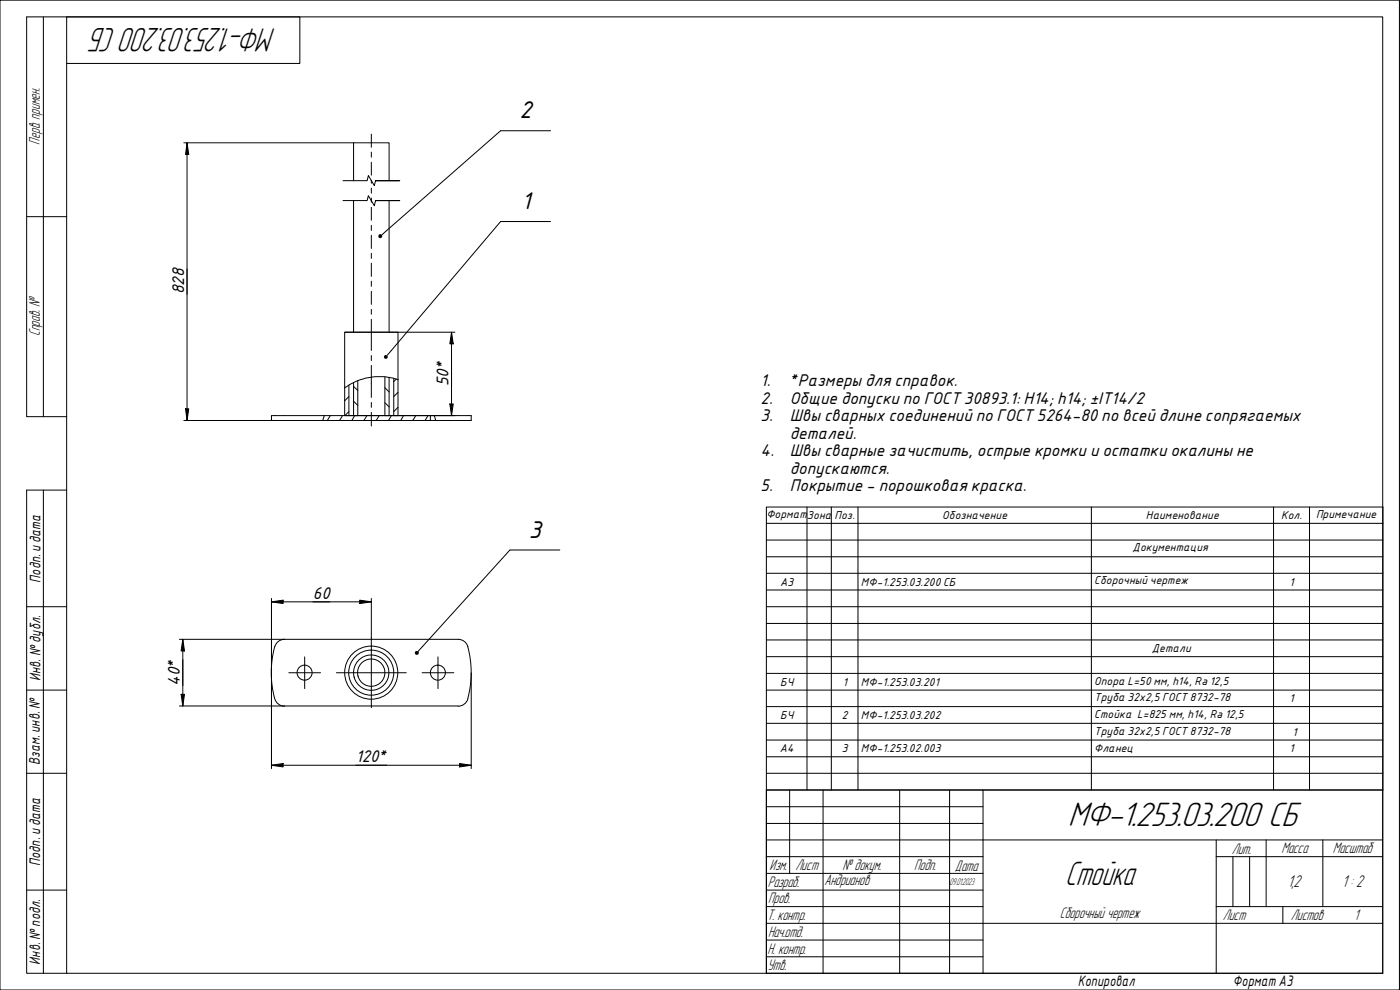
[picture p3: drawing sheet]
<svg xmlns="http://www.w3.org/2000/svg" width="420mm" height="297mm" viewBox="0 0 420 297" stroke-linecap="round" stroke-linejoin="round" font-family="sans-serif">
<g fill="none" stroke="#000" stroke-width=".3">
<path d="M0 0h420v297h-420zM13 5.1v119.9M20 5.1h395v286.9h-395zM20 19h70v-13.9h-82v119.9h12M165.2 39.2h-15l-35.6 31.3M55.2 42.8h50.9M56.1 42.8l.5 3.5h-.9zM56.1 42.8v83.4M102.9 54.2h7.3l.4-1.5 1.7 3 .4-1.5h7.3h-7.3M106.1 54.2v-11.4h10.7v11.4M111.4 40.2v4M111.4 45.6v1.6"/>
<path d="M111.4 48.7v3.9M111.4 54.1v.9M111.4 56.4v1.6M111.4 59.4v1.3M8 65h12M102.9 60.2h7.3l.4-1.5 1.7 3 .4-1.5h7.3h-7.3M106.1 60.2v39.5M111.4 62.2v3.9M111.4 67.6v1.5M111.4 70.6v3.9M111.4 76v1.5M111.4 79v3.9"/>
<path d="M116.8 60.2v39.5M165.2 66.5h-15l-34 40.1M103.4 99.7h7.9M111.4 84.4v1.5M111.4 87.4v3.9M111.4 92.8v1.5M111.4 95.8v9.3M111.6 99.7h24.9M135.5 99.7l.5 3.5h-1zM135.5 99.7v25M104.7 115.6v9.1h-1.3v-8.3M104.7 119l-1.3 1.3"/>
<path d="M106.1 115.9l1.3 1.2M107.4 114.2v10.5h-1.3v-9.9M111.4 106.7v1.5M111.4 109.7v9.5M115.5 113.1v11.6h1.3v-11.5M115.5 116.3l1.3 1.3M118.2 113.5v11.2h1.2v-10.8M118.9 113.7l-.7 .8M119.4 113.9a17.8 17.8 0 0 0-16 2.5M119.4 113.9v-14.2h-16v16.7M119.4 117.7l-1.2 1.3M55.2 126.2h41.6"/>
<path d="M55.7 122.7h.9l-.5 3.5zM81.5 126.2v-1.5h59.9v1.5h-12.2M97.3 124.7l-.4 1.5M99.1 124.7l-.9 1.5M102.8 124.7l-.9 1.5M104.7 123.5l-1.2 1.2M106.1 120.4l1.3 1.3M106.4 124.7l-.8 1.5M110.1 124.7l-.9 1.5M111.4 120.8v1.4M111.4 123.7v4.1M113.8 124.7l-.9 1.5"/>
<path d="M115.5 120.8l1.3 1.3M117.5 124.7l-.9 1.5M119.4 122.2l-1.2 1.3M121.1 124.7l-.8 1.5M124.8 124.7l-.9 1.5M128.5 124.7l-.9 1.5M129.2 124.7v1.5h-32.4M130.3 124.7l.5 1.5M135 121.2h1l-.5 3.5zM13 147.1v144.9M20 147.1h-12v144.9h12M230 152.1h185v84.9h-185z"/>
<path d="M230 157h185M242.2 152.1v84.9M249.5 152.1v84.9M257.5 152.1v84.9M327.5 152.1v84.9M382.2 152.1v84.9M393 152.1v84.9M81.5 179.6v51M111.4 179.6v32.7M168 165h-15l-27.5 30.4M230 162h185M230 167.1h185"/>
<path d="M230 172h185M230 177h185M8 182h12M53.8 191.8h83.7l1.6 .5 .8 .7 .5 1.1M54.9 191.8l.5 3.5h-1zM54.9 191.8v20M81.5 180.6l3.5-.5v1zM81.5 180.6h29.9M85.4 191.8a3.4 3.4 0 0 0-3.3 3.5 29 29 0 0 0 .6 14.9l1.1 1.2 1.6 .5M91.4 197.1v9.5M108 180.1l3.4 .5-3.4 .5zM131.4 197.1v9.5"/>
<path d="M140.4 194a30 30 0 0 1 0 15.6M230 182h185M230 187.1h185M230 192h185M230 197h185M8 207.1h12M53.8 211.8h83.7M54.4 208.3h1l-.5 3.5zM86.7 201.9h9.5M101 201.9h20.9M126.7 201.9h9.5M140.4 209.7l-.8 1.4-1 .6-1.1 .2"/>
<path d="M141.4 201.9v28.7M230 207.1h185M230 202h185M230 212h185M230 217h185M8 232h12M81.5 229.6l3.5-.5v1zM81.5 229.6h59.9M137.9 229.1l3.5 .5-3.5 .5zM230 237h185v55h-185zM230 232h185M230 222h185"/>
<path d="M230 227.1h185M237 237v25.1M247 237v55M270 237v55M285 237v55M295 237v55M230 257h65M230 252h185M230 242h65M230 247.1h65M365 257h50M365 252v40"/>
<path d="M370 257v15M375 257v15M380 252v20M397 252v20M8 267.1h12M230 272h65M230 277h185M230 262.1h65M230 267.1h65M365 272h50M385 272v5M230 282.1h65"/>
<path d="M230 287.1h65"/>
<circle cx="91.4" cy="201.8" r="2.25"/>
<circle cx="111.4" cy="201.8" r="6.8"/>
<circle cx="111.4" cy="201.8" r="8"/>
<circle cx="111.4" cy="201.8" r="4.1"/>
<circle cx="111.4" cy="201.8" r="5.3"/>
<circle cx="131.4" cy="201.8" r="2.25"/>
</g>
<g fill="#000">
<path d="M56.1 42.8l.5 3.5h-.9z" fill-rule="evenodd"/>
<path d="M135.5 99.7l.5 3.5h-1z" fill-rule="evenodd"/>
<path d="M55.7 122.7h.9l-.5 3.5z" fill-rule="evenodd"/>
<path d="M135 121.2h1l-.5 3.5z" fill-rule="evenodd"/>
<path d="M54.9 191.8l.5 3.5h-1z" fill-rule="evenodd"/>
<path d="M81.5 180.6l3.5-.5v1z" fill-rule="evenodd"/>
<path d="M108 180.1l3.4 .5-3.4 .5z" fill-rule="evenodd"/>
<path d="M54.4 208.3h1l-.5 3.5z" fill-rule="evenodd"/>
<path d="M81.5 229.6l3.5-.5v1z" fill-rule="evenodd"/>
<path d="M137.9 229.1l3.5 .5-3.5 .5z" fill-rule="evenodd"/>
<circle cx="114.1" cy="70.8" r=".63"/>
<circle cx="115.8" cy="107.1" r=".61"/>
<circle cx="125.1" cy="195.9" r=".62"/>
</g>
<g font-size="10.7">
<text x="82.7" y="8.5" transform="rotate(180 82.7 8.5)">МФ-1.253.03.200 СБ</text>
<text x="320.6" y="248">МФ-1.253.03.200 СБ</text>
<text x="319.7" y="265.5">Стойка</text>
</g>
<g font-size="7">
<text x="156" y="35.5">2</text>
<text x="156.5" y="62.7">1</text>
<text x="158.7" y="161.3">3</text>
</g>
<g font-size="5.4">
<text x="386.5" y="266">1,2</text>
<text x="402.8" y="266.2">1 : 2</text>
</g>
<g font-size="4.9">
<text x="55.3" y="88.3" transform="rotate(-90 55.3 88.3)">828</text>
<text x="134.6" y="115.9" transform="rotate(-90 134.6 115.9)">50*</text>
<text x="228.3" y="115.9">1.</text>
<text x="237" y="115.9">*Размеры для справок.</text>
<text x="228.3" y="121.1">2.</text>
<text x="237" y="121.1">Общие допуски по ГОСТ30893.1: Н14; h14; ±IT14/2</text>
<text x="228.3" y="126.4">3.</text>
<text x="237" y="126.4">Швы сварных соединений по ГОСТ5264-80 по всей длине сопрягаемых</text>
<text x="237" y="131.6">деталей.</text>
<text x="228.3" y="136.9">4.</text>
<text x="237" y="136.9">Швы сварные зачистить, острые кромки и остатки окалины не</text>
<text x="237" y="142.2">допускаются.</text>
<text x="228.3" y="147.4">5.</text>
<text x="237" y="147.4">Покрытие - порошковая краска.</text>
<text x="93.9" y="179.7">60</text>
<text x="54" y="205.7" transform="rotate(-90 54 205.7)">40*</text>
<text x="106.8" y="228.7">120*</text>
</g>
<g font-size="4.8">
<text x="11.9" y="43.4" transform="rotate(-90 11.9 43.4)">Перв. примен.</text>
<text x="12" y="100.9" transform="rotate(-90 12 100.9)">Справ. №</text>
<text x="369.7" y="256.1">Лит.</text>
<text x="384.6" y="256.1">Масса</text>
<text x="400" y="256.1">Масштаб</text>
<text x="230.9" y="261.1">Изм.</text>
<text x="238.7" y="261.1">Лист</text>
<text x="252.9" y="261">№ докум.</text>
<text x="274.4" y="261.2">Подп.</text>
<text x="286.6" y="261.3">Дата</text>
<text x="230.4" y="266.2">Разраб.</text>
<text x="247.4" y="265.7">Андрианов</text>
<text x="230.6" y="271.1">Пров.</text>
<text x="318.1" y="275.6">Сборочный чертеж</text>
<text x="230.3" y="276.1">Т. контр.</text>
<text x="230.5" y="281.1">Нач.отд.</text>
<text x="367" y="276.1">Лист</text>
<text x="387.4" y="276.1">Листов</text>
<text x="406.4" y="276">1</text>
<text x="230.4" y="286.1">Н. контр.</text>
<text x="230.3" y="291.1">Утв.</text>
</g>
<g font-size="4.4">
<text x="12.2" y="174.8" transform="rotate(-90 12.2 174.8)">Подп. идата</text>
<text x="12.2" y="204.3" transform="rotate(-90 12.2 204.3)">Инв. №дубл.</text>
<text x="12" y="229.5" transform="rotate(-90 12 229.5)">Взам. инв. №</text>
<text x="12.1" y="259.8" transform="rotate(-90 12.1 259.8)">Подп. идата</text>
<text x="12.1" y="289.4" transform="rotate(-90 12.1 289.4)">Инв. №подл.</text>
<text x="323.5" y="295.8">Копировал</text>
<text x="370" y="295.7">Формат A3</text>
</g>
<g font-size="3.3">
<text x="230" y="155.4">ФорматЗона</text>
<text x="250.4" y="155.8">Поз.</text>
<text x="282.8" y="155.8">Обозначение</text>
<text x="343.9" y="155.8">Наименование</text>
<text x="384.5" y="155.8">Кол.</text>
<text x="395" y="155.4">Примечание</text>
<text x="339.9" y="165.4">Документация</text>
<text x="234.1" y="175.8">А3</text>
<text x="258.4" y="175.8">МФ-1.253.03.200 СБ</text>
<text x="328.4" y="175.4">Сборочный чертеж</text>
<text x="387" y="175.8">1</text>
<text x="345.7" y="195.6">Детали</text>
<text x="234.1" y="205.7">БЧ</text>
<text x="252.9" y="205.7">1</text>
<text x="258.4" y="205.7">МФ-1.253.03.201</text>
<text x="328.4" y="205.4">Опора L=50 мм, h14, Ra 12,5</text>
<text x="234.1" y="215.8">БЧ</text>
<text x="252.7" y="215.8">2</text>
<text x="258.4" y="215.8">МФ-1.253.03.202</text>
<text x="328.4" y="215.5">Стойка L=825 мм, h14, Ra 12,5</text>
<text x="328.4" y="210.4">Труба 32х2,5 ГОСТ8732-78</text>
<text x="387" y="210.7">1</text>
<text x="328.4" y="220.4">Труба 32х2,5 ГОСТ8732-78</text>
<text x="387.9" y="220.7">1</text>
<text x="234" y="225.7">А4</text>
<text x="252.7" y="225.7">3</text>
<text x="258.4" y="225.7">МФ-1.253.02.003</text>
<text x="328.4" y="225.5">Фланец</text>
<text x="387" y="225.7">1</text>
</g>
<text font-size="3" x="285" y="265.5">09.01.2023</text>
</svg>
